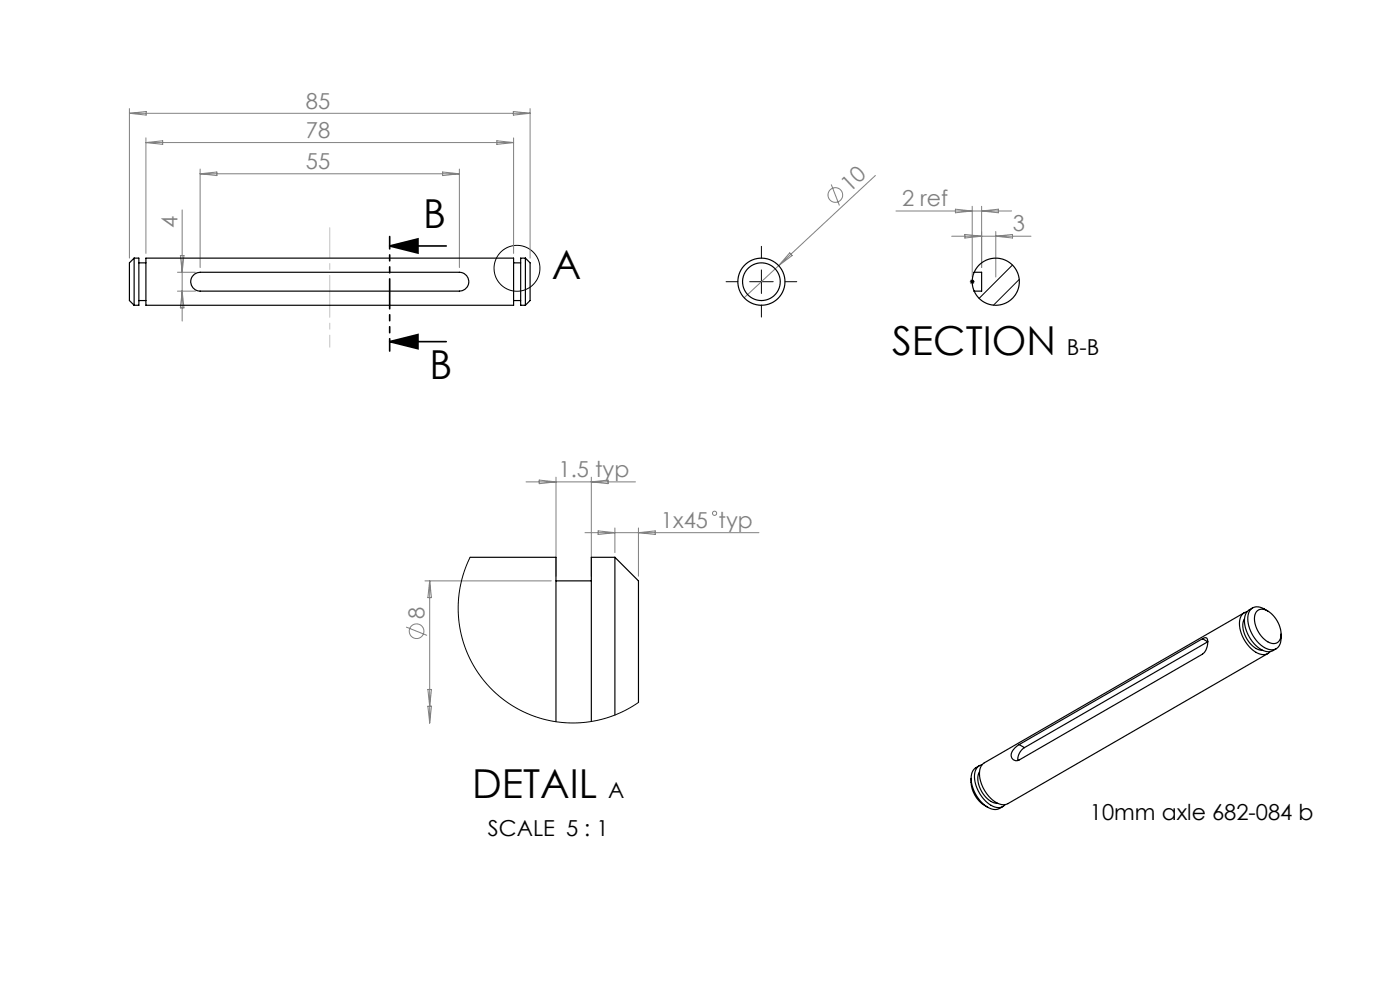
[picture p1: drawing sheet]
<svg xmlns="http://www.w3.org/2000/svg" width="297mm" height="210mm" viewBox="0 0 297 210" stroke-linecap="round" stroke-linejoin="round" font-family="sans-serif">
<g fill="none" stroke="#808080" stroke-width=".21">
<path d="M27.5 23v31.8M27.5 24h85M27.5 24l3.5-.3v.7zM31 29.2v24.6M31 30.2h78M31 30.2l3.5-.3v.7zM42.5 35.9v20.9M42.5 36.9h55M42.5 36.9l3.5-.4v.7zM93.9 36.5l3.6 .4-3.6 .3zM97.5 35.9v20.9M105.4 29.9l3.6 .3-3.6 .4z"/>
<path d="M108.9 23.7l3.6 .3-3.6 .4zM109 29.2v24.6M112.5 23v31.8M176.3 39.1l1.8 4.5M185.7 37.2l-27.8 26M37.6 57.8h3.9M38.3 54.2h.7l-.4 3.6zM38.6 44.5v23.6M167.5 53.6l.5 .6-2.8 2.1zM190.1 44.8h24.5M201.9 50.1h16.8M202.7 44.4l3.5 .4-3.5 .3z"/>
<path d="M204.7 49.7l3.5 .4-3.5 .4zM206.2 43.8v15M208.2 43.8v13M208.2 44.8l3.6-.4v.7zM211.2 49.1v9.7M211.2 50.1l3.6-.4v.8zM37.6 61.8h3.9M38.6 61.8l.4 3.5h-.7zM111.6 102.2h23.2M114.4 101.8l3.5 .4-3.5 .4zM117.9 101.2v21M124.1 113h36.9"/>
<path d="M125.4 101.2v21M125.4 102.2l3.6-.4v.8zM126.9 112.6l3.5 .4-3.5 .4zM130.4 112v5.2M135.4 112v10.2M135.4 113l3.6-.4v.8zM86.2 133l4.4 1.8M90.2 123.2h26.7M91.2 123.2v30.2M91.2 123.2l.3 3.6h-.7zM90.8 149.8h.7l-.3 3.6zM90.8 146.2h.7l-.3 3.6z"/>
<circle cx="177.2" cy="41.4" r="1.56"/>
<circle cx="151.6" cy="108.9" r=".44"/>
<circle cx="88.4" cy="133.9" r="1.56"/>
</g>
<g fill="none" stroke="#000" stroke-width=".21">
<path d="M159 59.8h5M161.5 57.3v5M205.7 59.8h1M205.9 59.4l.7 .7M206.2 59.3v1M206.6 59.4l-.7 .7M214.8 56.2l-7.1 7.1M216.2 59.3l-5.4 5.4M99.7 118.2l-1.4 3.7-.9 3.9-.2 3.9 .5 4.2 1.1 3.8 1.7 3.6 2.4 3.4 2.8 2.8 3.2 2.3 3.6 1.8 3.8 1.2 4.1 .5 3.9-.1 3.9-.8 3.9-1.4 3.3-2"/>
<circle cx="109.7" cy="56.9" r="4.9"/>
</g>
<path d="M82.7 52.2h12M82.7 52.2l6-1.5v3zM82.7 72.5h12M82.7 72.5l6-1.5v3z" fill="none" stroke="#000" stroke-width=".35"/>
<path d="M156.5 59.8h-2.5M161.5 54.8v-2.5M166.5 59.8h2.5M161.5 64.8v2.5" fill="none" stroke="#000" stroke-width=".21" stroke-dasharray="15.2 1.3 1.3 1.3"/>
<path d="M82.7 50.2v24.3" fill="none" stroke="#000" stroke-width=".35" stroke-dasharray="6.3 1.3 1.3 1.3 1.3 1.3" stroke-dashoffset="3.7"/>
<path d="M70 64.8v8.8" fill="none" stroke="#c0c0c0" stroke-width=".21" stroke-dasharray="15.2 1.3 1.3 1.3" stroke-dashoffset="12.7"/>
<path d="M70 64.8v-16.5" fill="none" stroke="#c0c0c0" stroke-width=".21" stroke-dasharray="15.2 1.3 1.3 1.3" stroke-dashoffset="8.9"/>
<path d="M82.7 52.2l6-1.5v3zM82.7 72.5l6-1.5v3z" fill="#000"/>
<g fill="none" stroke="#000" stroke-width=".25">
<path d="M28.5 54.8l-1 1v8l1 1M28.5 54.8v10M28.5 54.8h1v10h-1M29.5 55.8h1.5M31 54.8h78v10h-78zM41.3 58.1l1.2-.3h55a2 2 0 0 1 2 2 2 2 0 0 1-2 2h-55a2 2 0 0 1-1.9-1.4 2 2 0 0 1 .7-2.3zM109 55.8h1.5M111.5 54.8h-1v10h1M111.5 54.8v10M111.5 54.8l1 1v8l-1 1M206.7 57.8a5 5 0 0 1 7.6-2 5 5 0 0 1 0 7.9 5 5 0 0 1-7.6-1.9M206.7 57.8a5 5 0 0 0 0 4"/>
<path d="M206.7 57.8h1.5v4h-1.5M29.5 63.8h1.5M109 63.8h1.5M99.7 118.2h18.2v34.9M130.4 118.2h-5v34.8M130.4 118.2v33.5M130.4 118.2l5 5v25.8M117.9 123.2h7.5M255.1 135.5l.2-.1a.52 .52 0 0 1 .9 .2 3.4 3.4 0 0 1-1.1 3.2l-38.9 22.4a1.22 1.22 0 0 1-1.6-.4 1.22 1.22 0 0 1 .2-1.6l1.4-1.3M255.1 135.5l-38.9 22.4M255.1 135.5l1.1 .6-38.9 22.5M264 130l-55.2 31.8a2.99 2.99 0 0 0-.9 3.4 7.2 7.2 0 0 0 4.6 5.5h.7l.6-.2 55.2-31.9"/>
<path d="M264 131.3a5.1 5.1 0 0 0 1.5 5.5 3.2 3.2 0 0 0 2.4 1.1M264.6 129.8a2.23 2.23 0 0 0-1.7 2.6 7.3 7.3 0 0 0 4.7 6.4h1l.8-.6M265.7 128.9a2.88 2.88 0 0 0-1.6 3.8 7.2 7.2 0 0 0 4.6 5.5h1l1-.6M266.7 129.6a2.31 2.31 0 0 1 3.1 .7 5.3 5.3 0 0 1 1.7 5.5 1.84 1.84 0 0 1-2.9 .1 5.7 5.7 0 0 1-2.3-5.8zM268.9 129.6a3.1 3.1 0 0 0-3.3-.6 3.4 3.4 0 0 0-.7 3.8 7 7 0 0 0 4.5 5 2.09 2.09 0 0 0 2.4-2.5v-.8M216.2 157.9l1.1 .7M217.3 158.6a3 3 0 0 0-1.4 2.7M206 165.1a6.3 6.3 0 0 0 3.5 6.1M207.8 162.4a2.85 2.85 0 0 0-1.7 3.5 7 7 0 0 0 4.8 5.8l1-.1 .9-.5M207.8 163.7a5.1 5.1 0 0 0 1.4 5.5 3.2 3.2 0 0 0 2.5 1.2M208.3 162.2a2.23 2.23 0 0 0-1.6 2.6 7.3 7.3 0 0 0 4.7 6.5l1-.1 .8-.5"/>
<circle cx="161.5" cy="59.8" r="5"/>
<circle cx="161.5" cy="59.8" r="4"/>
</g>
<g font-size="8.5">
<text x="89.8" y="48.3">B</text>
<text x="117.1" y="59.3">A</text>
<text x="189.2" y="75.3">SECTION</text>
<text x="91.1" y="80.4">B</text>
<text x="100.2" y="169.2">DETAIL</text>
</g>
<g font-size="4.7" fill="#808080">
<text x="64.9" y="23">85</text>
<text x="64.9" y="29.2">78</text>
<text x="64.9" y="35.9">55</text>
<text x="180.3" y="40.9" transform="rotate(-43 180.3 40.9)">10</text>
<text x="191.4" y="43.7">2 ref</text>
<text x="37.6" y="48.4" transform="rotate(-90 37.6 48.4)">4</text>
<text x="214.8" y="49.1">3</text>
<text x="118.5" y="101.2">1.5 typ</text>
<text x="140.2" y="111.9">1x45 typ</text>
<text x="90.1" y="131.3" transform="rotate(-90 90.1 131.3)">8</text>
</g>
<g font-size="4.7">
<text x="226.4" y="75.3">B-B</text>
<text x="129" y="169.2">A</text>
<text x="231.2" y="173.8">10mm axle 682-084 b</text>
<text x="103.5" y="177.4">SCALE 5 : 1</text>
</g>
</svg>
